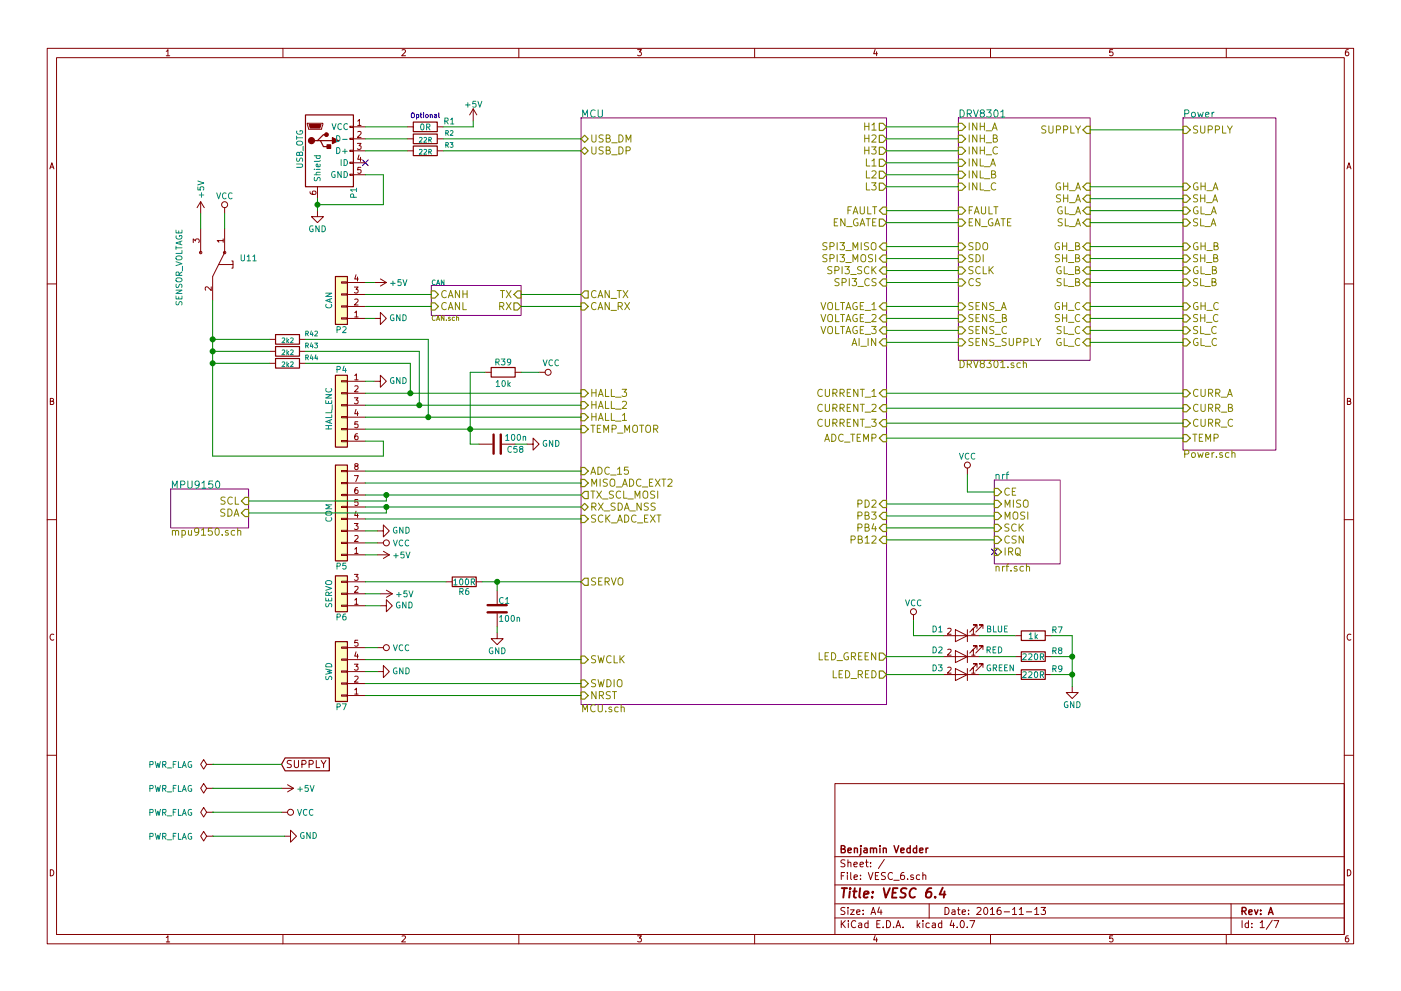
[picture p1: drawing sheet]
EESchema Schematic File Version 4
EELAYER 30 0
EELAYER END
$Descr A4 11693 8268
encoding utf-8
Sheet 1 7
Title "VESC 6.4"
Date "2016-11-13"
Rev "A"
Comp "Benjamin Vedder"
Comment1 ""
Comment2 ""
Comment3 ""
Comment4 ""
$EndDescr
$Sheet
S 4850 975  2550 4900
U 53F7501A
F0 "MCU" 60
F1 "MCU.sch" 60
F2 "USB_DM" T L 4850 1150 60 
F3 "USB_DP" T L 4850 1250 60 
F4 "SERVO" O L 4850 4850 60 
F5 "HALL_1" I L 4850 3475 60 
F6 "HALL_2" I L 4850 3375 60 
F7 "HALL_3" I L 4850 3275 60 
F8 "TEMP_MOTOR" I L 4850 3575 60 
F9 "L3" O R 7400 1550 60 
F10 "L2" O R 7400 1450 60 
F11 "L1" O R 7400 1350 60 
F12 "FAULT" I R 7400 1750 60 
F13 "H3" O R 7400 1250 60 
F14 "H2" O R 7400 1150 60 
F15 "H1" O R 7400 1050 60 
F16 "EN_GATE" O R 7400 1850 60 
F17 "CAN_RX" I L 4850 2550 60 
F18 "CAN_TX" O L 4850 2450 60 
F19 "LED_GREEN" O R 7400 5625 60 
F20 "LED_RED" O R 7400 5475 60 
F21 "ADC_TEMP" I R 7400 3650 60 
F22 "SCK_ADC_EXT" I L 4850 4325 60 
F23 "MISO_ADC_EXT2" I L 4850 4025 60 
F24 "SPI3_MISO" I R 7400 2050 60 
F25 "TX_SCL_MOSI" O L 4850 4125 60 
F26 "RX_SDA_NSS" T L 4850 4225 60 
F27 "CURRENT_1" I R 7400 3275 60 
F28 "SPI3_MOSI" I R 7400 2150 60 
F29 "VOLTAGE_1" I R 7400 2550 60 
F30 "VOLTAGE_2" I R 7400 2650 60 
F31 "VOLTAGE_3" I R 7400 2750 60 
F32 "CURRENT_3" I R 7400 3525 60 
F33 "SPI3_SCK" I R 7400 2250 60 
F34 "PB12" I R 7400 4500 60 
F35 "ADC_15" I L 4850 3925 60 
F36 "CURRENT_2" I R 7400 3400 60 
F37 "AI_IN" I R 7400 2850 60 
F38 "SPI3_CS" I R 7400 2350 60 
F39 "PD2" I R 7400 4200 60 
F40 "PB3" I R 7400 4300 60 
F41 "PB4" I R 7400 4400 60 
F42 "SWDIO" I L 4850 5700 60 
F43 "SWCLK" I L 4850 5500 60 
F44 "NRST" I L 4850 5800 60 
$EndSheet
$Sheet
S 8000 975  1100 2025
U 504F83BE
F0 "DRV8301" 60
F1 "DRV8301.sch" 60
F2 "FAULT" I L 8000 1750 60 
F3 "EN_GATE" I L 8000 1850 60 
F4 "CS" I L 8000 2350 60 
F5 "SDI" I L 8000 2150 60 
F6 "SDO" I L 8000 2050 60 
F7 "SCLK" I L 8000 2250 60 
F8 "INH_A" I L 8000 1050 60 
F9 "INL_A" I L 8000 1350 60 
F10 "INH_B" I L 8000 1150 60 
F11 "INL_B" I L 8000 1450 60 
F12 "INH_C" I L 8000 1250 60 
F13 "INL_C" I L 8000 1550 60 
F14 "SUPPLY" I R 9100 1075 60 
F15 "SL_C" I R 9100 2750 60 
F16 "GL_C" I R 9100 2850 60 
F17 "GH_C" I R 9100 2550 60 
F18 "SH_C" I R 9100 2650 60 
F19 "SL_B" I R 9100 2350 60 
F20 "GL_B" I R 9100 2250 60 
F21 "GH_B" I R 9100 2050 60 
F22 "SH_B" I R 9100 2150 60 
F23 "SL_A" I R 9100 1850 60 
F24 "GL_A" I R 9100 1750 60 
F25 "GH_A" I R 9100 1550 60 
F26 "SH_A" I R 9100 1650 60 
F27 "SENS_SUPPLY" I L 8000 2850 60 
F28 "SENS_A" I L 8000 2550 60 
F29 "SENS_B" I L 8000 2650 60 
F30 "SENS_C" I L 8000 2750 60 
$EndSheet
$Sheet
S 3600 2375 750  250 
U 53FFB6E1
F0 "CAN" 40
F1 "CAN.sch" 40
F2 "CANH" I L 3600 2450 60 
F3 "CANL" I L 3600 2550 60 
F4 "RX" O R 4350 2550 60 
F5 "TX" I R 4350 2450 60 
$EndSheet
$Sheet
S 9875 975  775  2775
U 53F826DC
F0 "Power" 60
F1 "Power.sch" 60
F2 "CURR_A" I L 9875 3275 60 
F3 "GH_A" I L 9875 1550 60 
F4 "GL_A" I L 9875 1750 60 
F5 "SH_A" I L 9875 1650 60 
F6 "GH_B" I L 9875 2050 60 
F7 "SH_B" I L 9875 2150 60 
F8 "GH_C" I L 9875 2550 60 
F9 "SH_C" I L 9875 2650 60 
F10 "SUPPLY" I L 9875 1075 60 
F11 "SL_A" I L 9875 1850 60 
F12 "SL_B" I L 9875 2350 60 
F13 "SL_C" I L 9875 2750 60 
F14 "CURR_B" I L 9875 3400 60 
F15 "CURR_C" I L 9875 3525 60 
F16 "TEMP" I L 9875 3650 60 
F17 "GL_B" I L 9875 2250 60 
F18 "GL_C" I L 9875 2850 60 
$EndSheet
$Sheet
S 8300 4000 550  700 
U 5A8BE5A6
F0 "nrf" 60
F1 "nrf.sch" 60
F2 "CE" I L 8300 4100 60 
F3 "CSN" I L 8300 4500 60 
F4 "SCK" I L 8300 4400 60 
F5 "MOSI" I L 8300 4300 60 
F6 "MISO" I L 8300 4200 60 
F7 "IRQ" I L 8300 4600 60 
$EndSheet
$Sheet
S 1425 4075 650  325 
U 5A8CB300
F0 "MPU9150" 60
F1 "mpu9150.sch" 60
F2 "SCL" I R 2075 4175 60 
F3 "SDA" I R 2075 4275 60 
$EndSheet
$Comp
L Device:R R2
U 1 1
P 3550 1150
F 0 "R2" V 3500 1350 40  0000 C CNN
F 1 "22R" V 3557 1151 40  0000 C CNN
F 2 "Resistors_SMD:R_0603" V 3480 1150 30  0001 C CNN
F 3 "" H 3550 1150 30  0000 C CNN
F 4 "CR0603-FX-22R0ELF" H 3500 1450 50  0001 C CNN "manf#"
	1    3550 1150
	0    1    1    0   
$EndComp
$Comp
L Device:R R3
U 1 1
P 3550 1250
F 0 "R3" V 3500 1450 40  0000 C CNN
F 1 "22R" V 3557 1251 40  0000 C CNN
F 2 "Resistors_SMD:R_0603" V 3480 1250 30  0001 C CNN
F 3 "" H 3550 1250 30  0000 C CNN
F 4 "CR0603-FX-22R0ELF" H 3500 1550 50  0001 C CNN "manf#"
	1    3550 1250
	0    1    1    0   
$EndComp
$Comp
L Device:LED D2
U 1 1
P 8025 5475
F 0 "D2" H 8225 5425 50  0000 C CNN
F 1 "RED" H 7750 5425 50  0000 C CNN
F 2 "LEDs:LED_0603" H 8025 5475 60  0001 C CNN
F 3 "" H 8025 5475 60  0001 C CNN
F 4 "VLMS1300-GS08" H 8225 5525 50  0001 C CNN "manf#"
	1    8025 5475
	-1   0    0    1   
$EndComp
$Comp
L Device:R R8
U 1 1
P 8625 5475
F 0 "R8" V 8575 5675 50  0000 C CNN
F 1 "220R" V 8625 5475 50  0000 C CNN
F 2 "Resistors_SMD:R_0603" H 8625 5475 60  0001 C CNN
F 3 "" H 8625 5475 60  0001 C CNN
F 4 "CR0603-FX-2200ELF" H 8575 5775 50  0001 C CNN "manf#"
	1    8625 5475
	0    1    1    0   
$EndComp
$Comp
L power:GND #PWR01
U 1 1
P 8950 5725
F 0 "#PWR01" H 8950 5475 50  0001 C CNN
F 1 "GND" H 8950 5575 50  0000 C CNN
F 2 "" H 8950 5725 50  0001 C CNN
F 3 "" H 8950 5725 50  0001 C CNN
	1    8950 5725
	1    0    0    -1  
$EndComp
$Comp
L Device:LED D3
U 1 1
P 8025 5625
F 0 "D3" H 8225 5575 50  0000 C CNN
F 1 "GREEN" H 7700 5575 50  0000 C CNN
F 2 "LEDs:LED_0603" H 8025 5625 60  0001 C CNN
F 3 "" H 8025 5625 60  0001 C CNN
F 4 "VLMTG1300-GS08" H 8225 5675 50  0001 C CNN "manf#"
	1    8025 5625
	-1   0    0    1   
$EndComp
$Comp
L Device:R R9
U 1 1
P 8625 5625
F 0 "R9" V 8575 5825 50  0000 C CNN
F 1 "220R" V 8625 5625 50  0000 C CNN
F 2 "Resistors_SMD:R_0603" H 8625 5625 60  0001 C CNN
F 3 "" H 8625 5625 60  0001 C CNN
F 4 "CR0603-FX-2200ELF" H 8575 5925 50  0001 C CNN "manf#"
	1    8625 5625
	0    1    1    0   
$EndComp
$Comp
L Device:LED D1
U 1 1
P 8025 5300
F 0 "D1" H 8225 5250 50  0000 C CNN
F 1 "BLUE" H 7725 5250 50  0000 C CNN
F 2 "LEDs:LED_0603" H 8025 5300 60  0001 C CNN
F 3 "" H 8025 5300 60  0001 C CNN
F 4 "VLMB1300-GS08" H 8225 5350 50  0001 C CNN "manf#"
	1    8025 5300
	-1   0    0    1   
$EndComp
$Comp
L Device:R R7
U 1 1
P 8625 5300
F 0 "R7" V 8575 5500 50  0000 C CNN
F 1 "1k" V 8625 5300 50  0000 C CNN
F 2 "Resistors_SMD:R_0603" H 8725 5400 60  0001 C CNN
F 3 "" H 8625 5300 60  0001 C CNN
F 4 "CR0603-FX-1001ELF" H 8575 5600 50  0001 C CNN "manf#"
	1    8625 5300
	0    1    1    0   
$EndComp
$Comp
L power:VCC #PWR02
U 1 1
P 7625 5175
F 0 "#PWR02" H 7625 5025 50  0001 C CNN
F 1 "VCC" H 7625 5325 50  0000 C CNN
F 2 "" H 7625 5175 50  0001 C CNN
F 3 "" H 7625 5175 50  0001 C CNN
	1    7625 5175
	1    0    0    -1  
$EndComp
$Comp
L power:GND #PWR03
U 1 1
P 2650 1750
F 0 "#PWR03" H 2650 1500 50  0001 C CNN
F 1 "GND" H 2650 1600 50  0000 C CNN
F 2 "" H 2650 1750 50  0001 C CNN
F 3 "" H 2650 1750 50  0001 C CNN
	1    2650 1750
	1    0    0    -1  
$EndComp
$Comp
L power:+5V #PWR04
U 1 1
P 3950 1000
F 0 "#PWR04" H 3950 850 50  0001 C CNN
F 1 "+5V" H 3950 1140 50  0000 C CNN
F 2 "" H 3950 1000 50  0001 C CNN
F 3 "" H 3950 1000 50  0001 C CNN
	1    3950 1000
	1    0    0    -1  
$EndComp
$Comp
L Connector_Generic:Conn_01x04 P2
U 1 1
P 2850 2550
F 0 "P2" H 2850 2750 50  0000 C CNN
F 1 "CAN" V 2950 2500 50  0000 C CNN
F 2 "JST conn:b4b-ph-kl" H 2850 2550 50  0001 C CNN
F 3 "" H 2850 2550 50  0001 C CNN
F 4 "B4B-PH-K-S (LF)(SN)" H 2850 2850 50  0001 C CNN "manf#"
	1    2850 2550
	-1   0    0    1   
$EndComp
$Comp
L power:+5V #PWR05
U 1 1
P 3125 2350
F 0 "#PWR05" H 3125 2200 50  0001 C CNN
F 1 "+5V" V 3125 2550 50  0000 C CNN
F 2 "" H 3125 2350 50  0001 C CNN
F 3 "" H 3125 2350 50  0001 C CNN
	1    3125 2350
	0    1    1    0   
$EndComp
$Comp
L power:GND #PWR06
U 1 1
P 3125 2650
F 0 "#PWR06" H 3125 2400 50  0001 C CNN
F 1 "GND" V 3125 2450 50  0000 C CNN
F 2 "" H 3125 2650 50  0001 C CNN
F 3 "" H 3125 2650 50  0001 C CNN
	1    3125 2650
	0    -1   -1   0   
$EndComp
$Comp
L Connector_Generic:Conn_01x06 P4
U 1 1
P 2850 3375
F 0 "P4" H 2850 3675 50  0000 C CNN
F 1 "HALL_ENC" V 2950 3345 50  0000 C CNN
F 2 "JST conn:b6b-ph-kl" H 2850 3375 50  0001 C CNN
F 3 "" H 2850 3375 50  0001 C CNN
F 4 "B6B-PH-K-S (LF)(SN)" H 2850 3775 50  0001 C CNN "manf#"
	1    2850 3375
	-1   0    0    -1  
$EndComp
$Comp
L power:GND #PWR07
U 1 1
P 3125 3175
F 0 "#PWR07" H 3125 2925 50  0001 C CNN
F 1 "GND" V 3125 2975 50  0000 C CNN
F 2 "" H 3125 3175 50  0001 C CNN
F 3 "" H 3125 3175 50  0001 C CNN
	1    3125 3175
	0    -1   -1   0   
$EndComp
$Comp
L Device:R R44
U 1 1
P 2400 3025
F 0 "R44" V 2350 3225 40  0000 C CNN
F 1 "2k2" V 2407 3026 40  0000 C CNN
F 2 "Resistors_SMD:R_0603" V 2330 3025 30  0001 C CNN
F 3 "" H 2400 3025 30  0000 C CNN
F 4 "CR0603-FX-3902ELF" H 2350 3325 50  0001 C CNN "manf#"
	1    2400 3025
	0    1    1    0   
$EndComp
$Comp
L Device:R R43
U 1 1
P 2400 2925
F 0 "R43" V 2350 3125 40  0000 C CNN
F 1 "2k2" V 2407 2926 40  0000 C CNN
F 2 "Resistors_SMD:R_0603" V 2330 2925 30  0001 C CNN
F 3 "" H 2400 2925 30  0000 C CNN
F 4 "CR0603-FX-3902ELF" H 2350 3225 50  0001 C CNN "manf#"
	1    2400 2925
	0    1    1    0   
$EndComp
$Comp
L Device:R R42
U 1 1
P 2400 2825
F 0 "R42" V 2350 3025 40  0000 C CNN
F 1 "2k2" V 2407 2826 40  0000 C CNN
F 2 "Resistors_SMD:R_0603" V 2330 2825 30  0001 C CNN
F 3 "" H 2400 2825 30  0000 C CNN
F 4 "CR0603-FX-3902ELF" H 2350 3125 50  0001 C CNN "manf#"
	1    2400 2825
	0    1    1    0   
$EndComp
$Comp
L Device:C C58
U 1 1
P 4150 3700
F 0 "C58" V 4100 3475 50  0000 L CNN
F 1 "100n" V 4200 3450 50  0000 L CNN
F 2 "Capacitors_SMD:C_0603" H 4188 3550 50  0001 C CNN
F 3 "" H 4150 3700 50  0001 C CNN
F 4 "C0603X104J5RACTU" H 4100 3575 50  0001 C CNN "manf#"
	1    4150 3700
	0    -1   -1   0   
$EndComp
$Comp
L power:GND #PWR08
U 1 1
P 4400 3700
F 0 "#PWR08" H 4400 3450 50  0001 C CNN
F 1 "GND" V 4400 3500 50  0000 C CNN
F 2 "" H 4400 3700 50  0001 C CNN
F 3 "" H 4400 3700 50  0001 C CNN
	1    4400 3700
	0    -1   -1   0   
$EndComp
$Comp
L Device:R R39
U 1 1
P 4200 3100
F 0 "R39" V 4280 3100 50  0000 C CNN
F 1 "10k" V 4100 3100 50  0000 C CNN
F 2 "Resistors_SMD:R_0603" V 4130 3100 50  0001 C CNN
F 3 "" H 4200 3100 50  0001 C CNN
F 4 "CR0603-FX-1002ELF" H 4280 3200 50  0001 C CNN "manf#"
	1    4200 3100
	0    -1   -1   0   
$EndComp
$Comp
L power:VCC #PWR09
U 1 1
P 4500 3100
F 0 "#PWR09" H 4500 2950 50  0001 C CNN
F 1 "VCC" V 4420 3200 50  0000 C CNN
F 2 "" H 4500 3100 50  0001 C CNN
F 3 "" H 4500 3100 50  0001 C CNN
	1    4500 3100
	0    1    1    0   
$EndComp
$Comp
L Connector_Generic:Conn_01x08 P5
U 1 1
P 2850 4325
F 0 "P5" H 2850 4725 50  0000 C CNN
F 1 "COM" V 2950 4275 50  0000 C CNN
F 2 "JST conn:b8b-ph-kl" H 2850 4325 50  0001 C CNN
F 3 "" H 2850 4325 50  0001 C CNN
F 4 "B8B-PH-K-S (LF)(SN)" H 2850 4825 50  0001 C CNN "manf#"
	1    2850 4325
	-1   0    0    1   
$EndComp
$Comp
L power:GND #PWR010
U 1 1
P 3150 4425
F 0 "#PWR010" H 3150 4175 50  0001 C CNN
F 1 "GND" V 3150 4225 50  0000 C CNN
F 2 "" H 3150 4425 50  0001 C CNN
F 3 "" H 3150 4425 50  0001 C CNN
	1    3150 4425
	0    -1   -1   0   
$EndComp
$Comp
L power:+5V #PWR011
U 1 1
P 3150 4625
F 0 "#PWR011" H 3150 4475 50  0001 C CNN
F 1 "+5V" V 3150 4825 50  0000 C CNN
F 2 "" H 3150 4625 50  0001 C CNN
F 3 "" H 3150 4625 50  0001 C CNN
	1    3150 4625
	0    1    1    0   
$EndComp
$Comp
L power:VCC #PWR012
U 1 1
P 3150 4525
F 0 "#PWR012" H 3150 4375 50  0001 C CNN
F 1 "VCC" V 3150 4725 50  0000 C CNN
F 2 "" H 3150 4525 50  0001 C CNN
F 3 "" H 3150 4525 50  0001 C CNN
	1    3150 4525
	0    1    1    0   
$EndComp
$Comp
L Connector_Generic:Conn_01x03 P6
U 1 1
P 2850 4950
F 0 "P6" H 2850 5150 50  0000 C CNN
F 1 "SERVO" V 2950 4950 50  0000 C CNN
F 2 "JST conn:b3b-ph-kl" H 2850 4950 50  0001 C CNN
F 3 "" H 2850 4950 50  0001 C CNN
F 4 "B3B-PH-K-S (LF)(SN)" H 2850 5250 50  0001 C CNN "manf#"
	1    2850 4950
	-1   0    0    1   
$EndComp
$Comp
L Connector_Generic:Conn_01x05 P7
U 1 1
P 2850 5600
F 0 "P7" H 2850 5900 50  0000 C CNN
F 1 "SWD" V 2950 5600 50  0000 C CNN
F 2 "JST conn:b5b-ph-kl" H 2850 5600 50  0001 C CNN
F 3 "" H 2850 5600 50  0001 C CNN
F 4 "B5B-PH-K-R (LF)(SN)" H 2850 6000 50  0001 C CNN "manf#"
	1    2850 5600
	-1   0    0    1   
$EndComp
$Comp
L power:GND #PWR013
U 1 1
P 3150 5600
F 0 "#PWR013" H 3150 5350 50  0001 C CNN
F 1 "GND" V 3150 5400 50  0000 C CNN
F 2 "" H 3150 5600 50  0001 C CNN
F 3 "" H 3150 5600 50  0001 C CNN
	1    3150 5600
	0    -1   -1   0   
$EndComp
$Comp
L power:VCC #PWR014
U 1 1
P 3150 5400
F 0 "#PWR014" H 3150 5250 50  0001 C CNN
F 1 "VCC" V 3150 5600 50  0000 C CNN
F 2 "" H 3150 5400 50  0001 C CNN
F 3 "" H 3150 5400 50  0001 C CNN
	1    3150 5400
	0    1    1    0   
$EndComp
$Comp
L power:+5V #PWR015
U 1 1
P 3175 4950
F 0 "#PWR015" H 3175 4800 50  0001 C CNN
F 1 "+5V" V 3175 5150 50  0000 C CNN
F 2 "" H 3175 4950 50  0001 C CNN
F 3 "" H 3175 4950 50  0001 C CNN
	1    3175 4950
	0    1    1    0   
$EndComp
$Comp
L power:GND #PWR016
U 1 1
P 3175 5050
F 0 "#PWR016" H 3175 4800 50  0001 C CNN
F 1 "GND" V 3175 4850 50  0000 C CNN
F 2 "" H 3175 5050 50  0001 C CNN
F 3 "" H 3175 5050 50  0001 C CNN
	1    3175 5050
	0    -1   -1   0   
$EndComp
$Comp
L Device:R R6
U 1 1
P 3875 4850
F 0 "R6" V 3955 4850 50  0000 C CNN
F 1 "100R" V 3875 4850 50  0000 C CNN
F 2 "Resistors_SMD:R_0603" V 3805 4850 50  0001 C CNN
F 3 "" H 3875 4850 50  0001 C CNN
F 4 "CR0603-FX-1000ELF" H 3955 4950 50  0001 C CNN "manf#"
	1    3875 4850
	0    1    1    0   
$EndComp
$Comp
L power:GND #PWR017
U 1 1
P 4150 5275
F 0 "#PWR017" H 4150 5025 50  0001 C CNN
F 1 "GND" H 4150 5125 50  0000 C CNN
F 2 "" H 4150 5275 50  0001 C CNN
F 3 "" H 4150 5275 50  0001 C CNN
	1    4150 5275
	1    0    0    -1  
$EndComp
$Comp
L Device:C C1
U 1 1
P 4150 5075
F 0 "C1" H 4160 5145 50  0000 L CNN
F 1 "100n" H 4160 4995 50  0000 L CNN
F 2 "Capacitors_SMD:C_0603" H 4150 5075 50  0001 C CNN
F 3 "" H 4150 5075 50  0001 C CNN
F 4 "C0603X104J5RACTU" H 4160 5245 50  0001 C CNN "manf#"
	1    4150 5075
	1    0    0    -1  
$EndComp
$Comp
L power:PWR_FLAG #FLG018
U 1 1
P 1775 6375
F 0 "#FLG018" H 1775 6450 50  0001 C CNN
F 1 "PWR_FLAG" V 1775 6725 50  0000 C CNN
F 2 "" H 1775 6375 50  0001 C CNN
F 3 "" H 1775 6375 50  0001 C CNN
	1    1775 6375
	0    -1   1    0   
$EndComp
$Comp
L power:PWR_FLAG #FLG019
U 1 1
P 1775 6575
F 0 "#FLG019" H 1775 6650 50  0001 C CNN
F 1 "PWR_FLAG" V 1775 6925 50  0000 C CNN
F 2 "" H 1775 6575 50  0001 C CNN
F 3 "" H 1775 6575 50  0001 C CNN
	1    1775 6575
	0    -1   1    0   
$EndComp
$Comp
L power:PWR_FLAG #FLG020
U 1 1
P 1775 6775
F 0 "#FLG020" H 1775 6850 50  0001 C CNN
F 1 "PWR_FLAG" V 1775 7125 50  0000 C CNN
F 2 "" H 1775 6775 50  0001 C CNN
F 3 "" H 1775 6775 50  0001 C CNN
	1    1775 6775
	0    -1   1    0   
$EndComp
$Comp
L power:PWR_FLAG #FLG021
U 1 1
P 1775 6975
F 0 "#FLG021" H 1775 7050 50  0001 C CNN
F 1 "PWR_FLAG" V 1775 7325 50  0000 C CNN
F 2 "" H 1775 6975 50  0001 C CNN
F 3 "" H 1775 6975 50  0001 C CNN
	1    1775 6975
	0    -1   1    0   
$EndComp
$Comp
L power:+5V #PWR022
U 1 1
P 2350 6575
F 0 "#PWR022" H 2350 6425 50  0001 C CNN
F 1 "+5V" V 2350 6775 50  0000 C CNN
F 2 "" H 2350 6575 50  0001 C CNN
F 3 "" H 2350 6575 50  0001 C CNN
	1    2350 6575
	0    1    1    0   
$EndComp
$Comp
L power:VCC #PWR023
U 1 1
P 2350 6775
F 0 "#PWR023" H 2350 6625 50  0001 C CNN
F 1 "VCC" V 2350 6975 50  0000 C CNN
F 2 "" H 2350 6775 50  0001 C CNN
F 3 "" H 2350 6775 50  0001 C CNN
	1    2350 6775
	0    1    1    0   
$EndComp
$Comp
L power:GND #PWR024
U 1 1
P 2375 6975
F 0 "#PWR024" H 2375 6725 50  0001 C CNN
F 1 "GND" V 2375 6775 50  0000 C CNN
F 2 "" H 2375 6975 50  0001 C CNN
F 3 "" H 2375 6975 50  0001 C CNN
	1    2375 6975
	0    -1   -1   0   
$EndComp
$Comp
L power:VCC #PWR025
U 1 1
P 1875 1775
F 0 "#PWR025" H 1875 1625 50  0001 C CNN
F 1 "VCC" H 1875 1925 50  0000 C CNN
F 2 "" H 1875 1775 50  0001 C CNN
F 3 "" H 1875 1775 50  0001 C CNN
	1    1875 1775
	1    0    0    -1  
$EndComp
$Comp
L power:VCC #PWR026
U 1 1
P 8075 3950
F 0 "#PWR026" H 8075 3800 50  0001 C CNN
F 1 "VCC" H 8075 4100 50  0000 C CNN
F 2 "" H 8075 3950 50  0001 C CNN
F 3 "" H 8075 3950 50  0001 C CNN
	1    8075 3950
	1    0    0    -1  
$EndComp
$Comp
L Device:R R1
U 1 1
P 3550 1050
F 0 "R1" V 3500 850 50  0000 C CNN
F 1 "0R" V 3550 1050 50  0000 C CNN
F 2 "Resistors_SMD:R_0603" H 3550 1050 60  0001 C CNN
F 3 "" H 3550 1050 60  0001 C CNN
F 4 "CR0603-J/-000EAS" H 3500 950 50  0001 C CNN "manf#"
	1    3550 1050
	0    -1   1    0   
$EndComp
$Comp
L power:+5V #PWR027
U 1 1
P 1675 1775
F 0 "#PWR027" H 1675 1625 50  0001 C CNN
F 1 "+5V" V 1675 1975 50  0000 C CNN
F 2 "" H 1675 1775 50  0001 C CNN
F 3 "" H 1675 1775 50  0001 C CNN
	1    1675 1775
	1    0    0    -1  
$EndComp
$Comp
L crf_1:USB_OTG-CST P1
U 1 1
P 2750 1250
F 0 "P1" V 2950 850 50  0000 L CNN
F 1 "USB_OTG" V 2500 1100 50  0000 L CNN
F 2 "Connectors_USB:USB_Micro-B_Vertical_Molex-105133-0001" H 2900 1200 50  0001 C CNN
F 3 "" H 2900 1200 50  0001 C CNN
F 4 "1051330001" H 2950 950 50  0001 C CNN "manf#"
	1    2750 1250
	1    0    0    -1  
$EndComp
$Comp
L crf_1:SWITCH_SPDT U11
U 1 1
P 1775 2200
F 0 "U11" V 1825 2500 50  0000 C CNN
F 1 "SENSOR_VOLTAGE" H 1750 1925 50  0000 C CNN
F 2 "Buttons_Switches_SMD:SW_SPDT_PCM12" H 1745 2200 50  0001 C CNN
F 3 "" H 1745 2200 50  0001 C CNN
F 4 "PCM12SMTR" H 1825 2600 50  0001 C CNN "manf#"
	1    1775 2200
	0    1    -1   0   
$EndComp
Text Notes 3425 975  0    40   ~ 0
Optional
Text GLabel 2350 6375 2    60   Input ~ 0
SUPPLY
Wire Wire Line
	1775 2500 1775 2825
Wire Wire Line
	3050 1050 3400 1050
Wire Wire Line
	3225 4275 3225 4225
Wire Wire Line
	2075 4275 3225 4275
Wire Wire Line
	3225 4175 3225 4125
Wire Wire Line
	2075 4175 3225 4175
Wire Wire Line
	8300 4500 7400 4500
Wire Wire Line
	7400 4400 8300 4400
Wire Wire Line
	7400 4300 8300 4300
Wire Wire Line
	8300 4200 7400 4200
Wire Wire Line
	8075 4100 8075 3950
Wire Wire Line
	8300 4100 8075 4100
Wire Wire Line
	1775 6975 2375 6975
Wire Wire Line
	1775 6775 2350 6775
Wire Wire Line
	1775 6575 2350 6575
Wire Wire Line
	1775 6375 2350 6375
Wire Wire Line
	4150 4925 4150 4850
Wire Wire Line
	4025 4850 4150 4850
Wire Wire Line
	3050 4850 3725 4850
Wire Wire Line
	3050 4950 3175 4950
Wire Wire Line
	3050 5050 3175 5050
Wire Wire Line
	3050 5400 3150 5400
Wire Wire Line
	3150 5600 3050 5600
Wire Wire Line
	3050 5500 4850 5500
Wire Wire Line
	4850 5800 3050 5800
Wire Wire Line
	3050 5700 4850 5700
Wire Wire Line
	3050 4625 3150 4625
Wire Wire Line
	3150 4525 3050 4525
Wire Wire Line
	3050 4425 3150 4425
Wire Wire Line
	4850 4325 3050 4325
Wire Wire Line
	3050 4225 3225 4225
Wire Wire Line
	3050 4125 3225 4125
Wire Wire Line
	3050 4025 4850 4025
Wire Wire Line
	4850 3925 3050 3925
Wire Wire Line
	4350 3100 4500 3100
Wire Wire Line
	3925 3100 4050 3100
Wire Wire Line
	3925 3100 3925 3575
Wire Wire Line
	3925 3700 4000 3700
Wire Wire Line
	2250 3025 1775 3025
Wire Wire Line
	2250 2925 1775 2925
Wire Wire Line
	1775 2825 2250 2825
Wire Wire Line
	1775 3800 3200 3800
Wire Wire Line
	3200 3800 3200 3675
Wire Wire Line
	3200 3675 3050 3675
Wire Wire Line
	3575 2825 3575 3475
Wire Wire Line
	2550 2825 3575 2825
Wire Wire Line
	3500 2925 3500 3375
Wire Wire Line
	2550 2925 3500 2925
Wire Wire Line
	2550 3025 3425 3025
Wire Wire Line
	3425 3025 3425 3275
Wire Wire Line
	3050 3175 3125 3175
Wire Wire Line
	3050 3575 3925 3575
Wire Wire Line
	3050 3475 3575 3475
Wire Wire Line
	3050 3375 3500 3375
Wire Wire Line
	3050 3275 3425 3275
Wire Wire Line
	3050 2650 3125 2650
Wire Wire Line
	3050 2350 3125 2350
Wire Wire Line
	3200 1700 2650 1700
Wire Wire Line
	2650 1650 2650 1700
Wire Wire Line
	8175 5625 8475 5625
Wire Wire Line
	8175 5475 8475 5475
Wire Wire Line
	8175 5300 8475 5300
Wire Wire Line
	7625 5300 7625 5175
Wire Wire Line
	7625 5300 7875 5300
Wire Wire Line
	7400 5625 7875 5625
Wire Wire Line
	7400 5475 7875 5475
Wire Wire Line
	8775 5475 8950 5475
Wire Wire Line
	8950 5625 8775 5625
Wire Wire Line
	8950 5300 8950 5475
Wire Wire Line
	8775 5300 8950 5300
Wire Wire Line
	7400 2550 8000 2550
Wire Wire Line
	7400 3650 9875 3650
Wire Wire Line
	9875 3525 7400 3525
Wire Wire Line
	7400 3275 9875 3275
Wire Wire Line
	7400 3400 9875 3400
Wire Wire Line
	9100 1075 9875 1075
Wire Wire Line
	9100 2850 9875 2850
Wire Wire Line
	9100 2750 9875 2750
Wire Wire Line
	9100 2650 9875 2650
Wire Wire Line
	9100 2550 9875 2550
Wire Wire Line
	9100 2350 9875 2350
Wire Wire Line
	9100 2250 9875 2250
Wire Wire Line
	9100 2150 9875 2150
Wire Wire Line
	9100 2050 9875 2050
Wire Wire Line
	9100 1850 9875 1850
Wire Wire Line
	9100 1750 9875 1750
Wire Wire Line
	9100 1650 9875 1650
Wire Wire Line
	9100 1550 9875 1550
Wire Wire Line
	7400 2850 8000 2850
Wire Wire Line
	7400 2750 8000 2750
Wire Wire Line
	7400 2650 8000 2650
Wire Wire Line
	7400 2350 8000 2350
Wire Wire Line
	7400 2250 8000 2250
Wire Wire Line
	7400 2150 8000 2150
Wire Wire Line
	7400 2050 8000 2050
Wire Wire Line
	7400 1850 8000 1850
Wire Wire Line
	3950 1050 3700 1050
Wire Wire Line
	3700 1250 4850 1250
Wire Wire Line
	3700 1150 4850 1150
Wire Wire Line
	3050 1250 3400 1250
Wire Wire Line
	3400 1150 3050 1150
Wire Wire Line
	4850 2550 4350 2550
Wire Wire Line
	4350 2450 4850 2450
Wire Wire Line
	3050 2450 3600 2450
Wire Wire Line
	3050 2550 3600 2550
Wire Wire Line
	8000 1450 7400 1450
Wire Wire Line
	8000 1550 7400 1550
Wire Wire Line
	7400 1750 8000 1750
Wire Wire Line
	7400 1050 8000 1050
Wire Wire Line
	7400 1350 8000 1350
Wire Wire Line
	8000 1250 7400 1250
Wire Wire Line
	7400 1150 8000 1150
Wire Wire Line
	3950 1000 3950 1050
Wire Wire Line
	3200 1450 3200 1700
Wire Wire Line
	3200 1450 3050 1450
Wire Wire Line
	4150 5275 4150 5225
Wire Wire Line
	4300 3700 4400 3700
Wire Wire Line
	1675 1900 1675 1775
Wire Wire Line
	1875 1900 1875 1775
Wire Wire Line
	3225 4225 4850 4225
Wire Wire Line
	3225 4125 4850 4125
Wire Wire Line
	1775 2825 1775 2925
Wire Wire Line
	4150 4850 4850 4850
Wire Wire Line
	3925 3575 3925 3700
Wire Wire Line
	3925 3575 4850 3575
Wire Wire Line
	1775 3025 1775 3800
Wire Wire Line
	1775 2925 1775 3025
Wire Wire Line
	3575 3475 4850 3475
Wire Wire Line
	3500 3375 4850 3375
Wire Wire Line
	3425 3275 4850 3275
Wire Wire Line
	2650 1700 2650 1750
Wire Wire Line
	8950 5475 8950 5625
Wire Wire Line
	8950 5625 8950 5725
Connection ~ 3225 4225
Connection ~ 3225 4125
Connection ~ 1775 2825
Connection ~ 4150 4850
Connection ~ 3925 3575
Connection ~ 1775 3025
Connection ~ 1775 2925
Connection ~ 3575 3475
Connection ~ 3500 3375
Connection ~ 3425 3275
Connection ~ 2650 1700
Connection ~ 8950 5475
Connection ~ 8950 5625
NoConn ~ 3050 1350
NoConn ~ 8300 4600
$EndSCHEMATC
